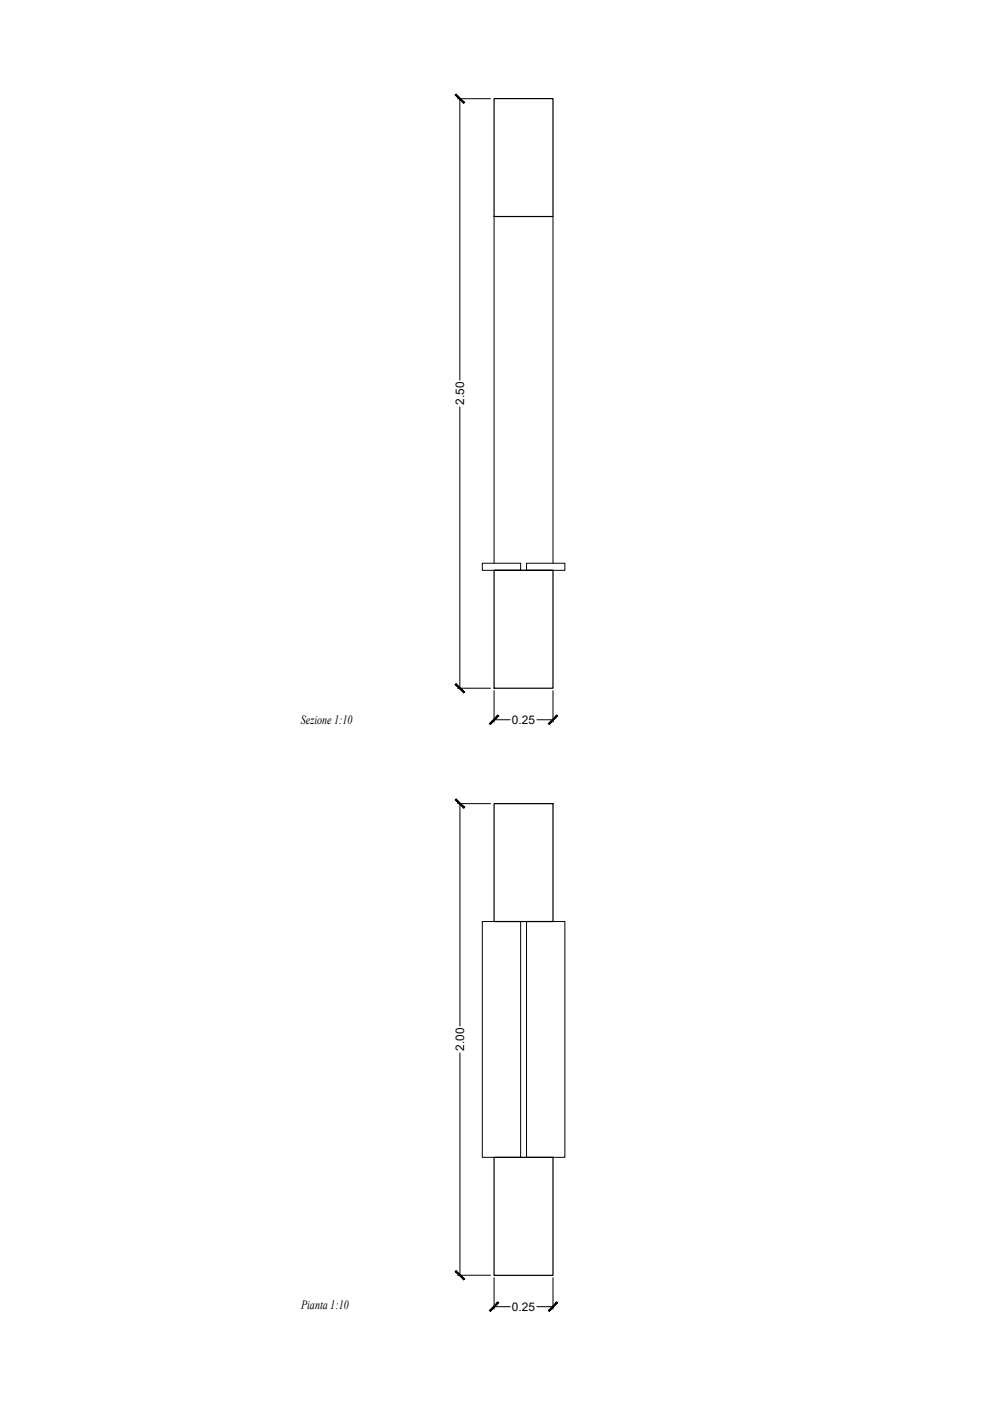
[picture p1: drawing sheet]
<svg xmlns="http://www.w3.org/2000/svg" width="420mm" height="594mm" viewBox="0 0 420 594" stroke-linecap="round" stroke-linejoin="round" font-family="sans-serif">
<!-- layer: LASTRE SEZ -->
<path d="M204.5 238.8h16.2v3h-16.2zM223.2 238.8h16.3v3h-16.3z" fill="none" stroke="#000" stroke-width=".42"/>
<!-- layer: linee proiettate -->
<path d="M209.5 238.8v-147h25v147M209.5 241.8h25M204.5 390.8h16.2v100h-16.2zM223.2 390.8h16.3v100h-16.3z" fill="none" stroke="#000" stroke-width=".42"/>
<!-- layer: muro -->
<path d="M209.5 41.8h25v50h-25zM209.5 241.8h25v50h-25zM209.5 340.8h25v50h-25zM209.5 490.8h25v50h-25z" fill="none" stroke="#000" stroke-width=".51"/>
<!-- layer: QUOTE CARTA -->
<g fill="none" stroke="#000" stroke-width=".42">
<path d="M194 41.9h14M195 41.9v119.2M195 172.5v119.3M194 291.8h14M209.5 292.8v13.4M234.5 292.8v13.4M209.5 305.2h6.8M227.6 305.2h6.9M194 340.8h14M195 340.8v94.3M195 446.5v94.3M194 540.8h14"/>
<path d="M209.5 541.8v13.3M209.5 554.1h6.8M227.6 554.1h6.9M234.5 541.8v13.3"/>
</g>
<!-- layer: 0 -->
<g fill="#000" stroke="#000" stroke-width=".42">
<path d="M193 40.2l3.6 3.6 .3-.3zM193.4 39.9l3.5 3.6-3.9-3.3z"/>
<path d="M193.4 289.8l-.4 .4 3.9 3.2zM193 290.2l3.9 3.2-.3 .4z"/>
<path d="M211.1 303.2l-3.2 4 3.6-3.6zM211.1 303.2l-3.2 4-.4-.4z"/>
<path d="M232.5 306.8l.3 .4 3.3-4zM236.1 303.2l.3 .4-3.6 3.6z"/>
<path d="M193 339.2l3.6 3.6 .4-.4zM193 339.2l.4-.4 3.6 3.6z"/>
<path d="M193 539.1l4 3.3-3.6-3.6zM193 539.1l4 3.3-.4 .3z"/>
<path d="M211.1 552.1l-3.2 4 3.6-3.6zM207.5 555.7l3.6-3.6-3.2 4z"/>
<path d="M232.5 555.7l.3 .4 3.3-4zM236.1 552.1l.3 .4-3.6 3.6z"/>
</g>
<g font-size="5.3">
<text x="127.6" y="306.9">Sezione 1:10</text>
<text x="127.6" y="555.1">Pianta 1:10</text>
</g>
<g font-size="5">
<text x="196.7" y="171.7" transform="rotate(-90 196.7 171.7)">2.50</text>
<text x="217.1" y="307">0.25</text>
<text x="196.8" y="445.6" transform="rotate(-90 196.8 445.6)">2.00</text>
<text x="217.1" y="555.9">0.25</text>
</g>
</svg>
